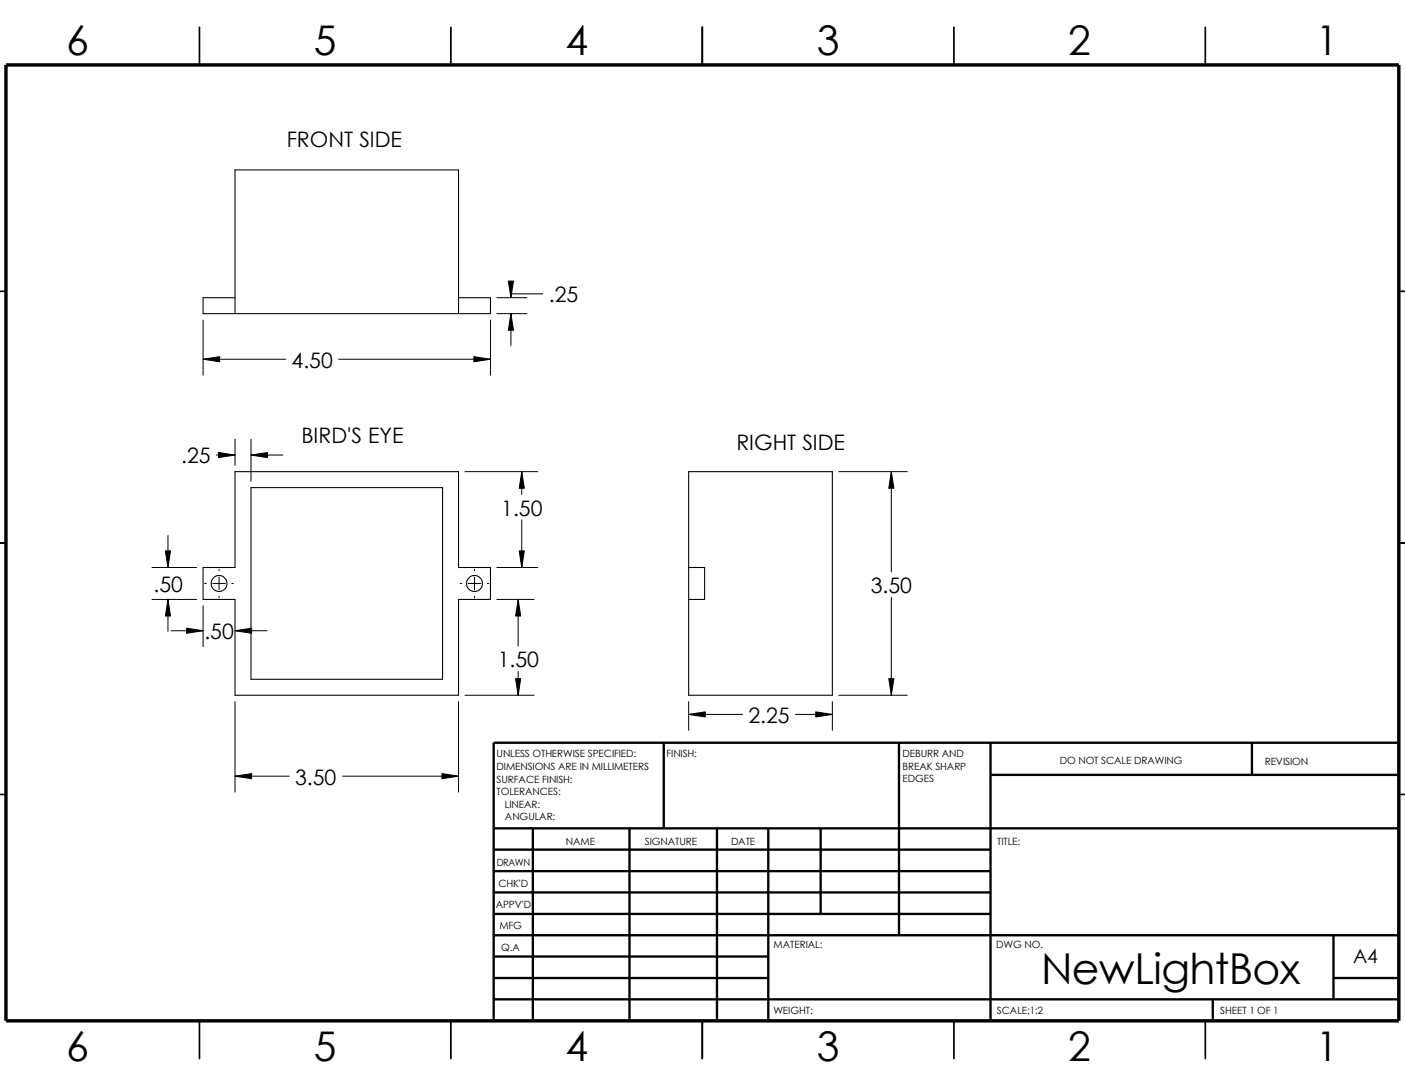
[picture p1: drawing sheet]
<svg xmlns="http://www.w3.org/2000/svg" width="279mm" height="216mm" viewBox="0 0 279 216" stroke-linecap="round" stroke-linejoin="round" font-family="sans-serif">
<g fill="none" stroke="#000" stroke-width=".34">
<path d="M39.7 5.4v7.5M89.7 5.4v7.5M139.7 5.4v7.5M189.7 5.4v7.5M239.7 5.4v7.5M-.1 57.9h1.3M278.2 57.9h1.2M-.1 107.9h1.3M278.2 107.9h1.2M-.1 157.9h1.3M278.2 157.9h1.2M39.7 202.9v7.5"/>
<path d="M89.7 202.9v7.5M139.7 202.9v7.5M189.7 202.9v7.5M239.7 202.9v7.5"/>
</g>
<g fill="none" stroke="#000" stroke-width=".47">
<path d="M132 147.7v17M178.8 147.7v38.2M197 154.1h81.2M197 147.7v55.2M249 147.7v6.4M278.2 147.7h-180v55.2M98.2 168.9h98.8M98.2 173.2h98.8M98.2 177.4h98.8M98.2 164.7h180M106 164.7v38.2M125.2 164.7v38.2"/>
<path d="M142.6 164.7v38.2M152.8 164.7v38.2M163.2 164.7v17M98.2 194.4h54.6M98.2 185.9h180M98.2 190.2h54.6M98.2 181.7h98.8M98.2 198.7h180M241.2 198.7v4.2M265.2 194.4h13M265.2 185.9v12.8"/>
</g>
<path d="M1.2 12.9h277v190h-277z" fill="none" stroke="#000" stroke-width=".68" stroke-linecap="butt"/>
<g fill="none" stroke="#000" stroke-width=".21">
<path d="M46.7 59.2h-6.3v3.2h57.1v-3.2h-6.3M46.7 62.4v-28.6h44.5v28.6M46.7 93.8h44.5v19h6.3v6.4h-6.3v19h-44.5v-19h-6.3v-6.4h6.3zM49.9 96.9h38.1v38.1h-38.1zM136.9 93.8h28.6v44.4h-28.6zM136.9 112.8h3.2v6.4h-3.2"/>
<circle cx="43.6" cy="116" r="1.59"/>
<circle cx="94.4" cy="116" r="1.6"/>
</g>
<g fill="none" stroke="#000" stroke-width=".2">
<path d="M98.8 59.2h6M101.1 55.9h1l-.5 3.3zM107.9 58.4h-6.3v.8M40.4 71.4l3.3-.5v1zM40.4 71.4h16.4M40.4 63.6v11M67.4 71.4h30.1M94.2 70.9l3.3 .5-3.3 .5zM97.5 63.6v11M98.8 62.4h6M101.6 62.4l.5 3.3h-1zM101.6 62.4v6.3"/>
<path d="M43.1 90.5h3.6M43.4 90l3.3 .5-3.3 .5zM46.7 87.3v5.2M49.9 90.5l3.3-.5v1zM49.9 90.5h6.4M49.9 87.3v8.4M92.5 93.8h14.4M103.8 93.8l.5 3.3h-1zM103.8 93.8v4.5M166.8 93.8h13.6M177.2 93.8l.6 3.3h-1.1zM177.2 93.8v19.9"/>
<path d="M30.2 112.8h8.9M30.2 119.2h8.9M32.9 109.5h1l-.5 3.3zM33.4 119.2l.5 3.3h-1zM33.4 106.5v6.3M33.4 119.2v6.3M40.7 116h.3M42.3 116h2.5M43.6 113.2v.3M43.6 114.7v2.6M43.6 118.5v.4M46.1 116h.3"/>
<path d="M91.5 116h.3M93.1 116h2.5M94.4 113.2v.3M94.4 114.7v2.6M94.4 118.5v.4M96.9 116h.3M98.8 112.8h8.1M98.8 119.2h7.4M103 119.2l.5 3.3h-1zM103 119.2v9.2M103.3 109.5h1l-.5 3.3zM103.8 103.3v9.5"/>
<path d="M177.2 118.7v19.5M34 125.4h6.4M37.1 124.9l3.3 .5-3.3 .5zM40.4 120.4v8.2M46.7 125.4l3.3-.5v1zM46.7 139.5v18M46.7 125.4h6.4M91.2 139.5v18M92.5 138.2h13.7M102.5 134.9h1l-.5 3.3zM103 133.5v4.7M136.9 139.5v5.7"/>
<path d="M165.5 139.5v5.7M166.8 138.2h13.6M176.7 134.9h1.1l-.6 3.3zM46.7 154.3l3.3-.5v1zM46.7 154.3h10.8M68.1 154.3h23.1M87.9 153.8l3.3 .5-3.3 .5zM136.9 142l3.4-.5v1zM136.9 142h10.8M158.2 142h7.3M162.2 141.5l3.3 .5-3.3 .5z"/>
</g>
<g fill="#000">
<path d="M101.1 55.9h1l-.5 3.3zM40.4 71.4l3.3-.5v1zM94.2 70.9l3.3 .5-3.3 .5zM101.6 62.4l.5 3.3h-1zM43.4 90l3.3 .5-3.3 .5zM49.9 90.5l3.3-.5v1zM103.8 93.8l.5 3.3h-1zM177.2 93.8l.6 3.3h-1.1zM33.4 119.2l.5 3.3h-1zM32.9 109.5h1l-.5 3.3zM103 119.2l.5 3.3h-1zM103.3 109.5h1l-.5 3.3z"/>
<path d="M37.1 124.9l3.3 .5-3.3 .5zM46.7 125.4l3.3-.5v1zM102.5 134.9h1l-.5 3.3zM176.7 134.9h1.1l-.6 3.3zM46.7 154.3l3.3-.5v1zM87.9 153.8l3.3 .5-3.3 .5zM136.9 142l3.4-.5v1zM162.2 141.5l3.3 .5-3.3 .5z"/>
</g>
<text font-size="8.5" x="207.1" y="195.7">NewLightBox</text>
<g font-size="8.1">
<text x="13.2" y="10.9">6</text>
<text x="62.4" y="10.9">5</text>
<text x="112.4" y="10.9">4</text>
<text x="162.4" y="10.9">3</text>
<text x="212.4" y="10.9">2</text>
<text x="261.7" y="10.9">1</text>
<text x="13.2" y="210.9">6</text>
<text x="62.4" y="210.9">5</text>
<text x="112.4" y="210.9">4</text>
<text x="162.4" y="210.9">3</text>
<text x="212.4" y="210.9">2</text>
<text x="261.7" y="210.9">1</text>
</g>
<g font-size="4.2">
<text x="57" y="29.2">FRONT SIDE</text>
<text x="109.1" y="60.1">.25</text>
<text x="58" y="73.1">4.50</text>
<text x="59.9" y="88">BIRD'S EYE</text>
<text x="146.4" y="89.5">RIGHT SIDE</text>
<text x="36" y="92.1">.25</text>
<text x="99.7" y="102.5">1.50</text>
<text x="30.5" y="117.7">.50</text>
<text x="173.2" y="117.9">3.50</text>
<text x="40.6" y="127.1">.50</text>
<text x="99" y="132.6">1.50</text>
<text x="148.8" y="143.7">2.25</text>
<text x="58.7" y="156">3.50</text>
</g>
<text font-size="3.9" x="269.1" y="191.5">A4</text>
<g font-size="2">
<text x="98.8" y="150.6">UNLESS OTHERWISE SPECIFIED:</text>
<text x="98.8" y="153.1">DIMENSIONS ARE IN MILLIMETERS</text>
<text x="98.8" y="155.6">SURFACE FINISH:</text>
<text x="132.5" y="150.6">FINISH:</text>
<text x="179.5" y="150.5">DEBURR AND</text>
<text x="179.5" y="153">BREAK SHARP</text>
<text x="179.5" y="155.5">EDGES</text>
<text x="210.8" y="151.9">DO NOT SCALE DRAWING</text>
<text x="251.5" y="152.1">REVISION</text>
<text x="98.8" y="158.1">TOLERANCES:</text>
<text x="100.4" y="160.6">LINEAR:</text>
<text x="100.4" y="163.1">ANGULAR:</text>
<text x="112.5" y="168">NAME</text>
<text x="128.2" y="167.9">SIGNATURE</text>
<text x="145.4" y="167.9">DATE</text>
<text x="198.3" y="167.9">TITLE:</text>
<text x="98.8" y="172.1">DRAWN</text>
<text x="99.1" y="176.3">CHK'D</text>
<text x="98.6" y="180.4">APPV'D</text>
<text x="99.3" y="184.8">MFG</text>
<text x="99.7" y="189">Q.A</text>
<text x="153.8" y="188.5">MATERIAL:</text>
<text x="198.1" y="188.5">DWG NO.</text>
<text x="153.8" y="201.5">WEIGHT:</text>
<text x="198.2" y="201.6">SCALE:1:2</text>
<text x="242.7" y="201.6">SHEET 1 OF 1</text>
</g>
</svg>
